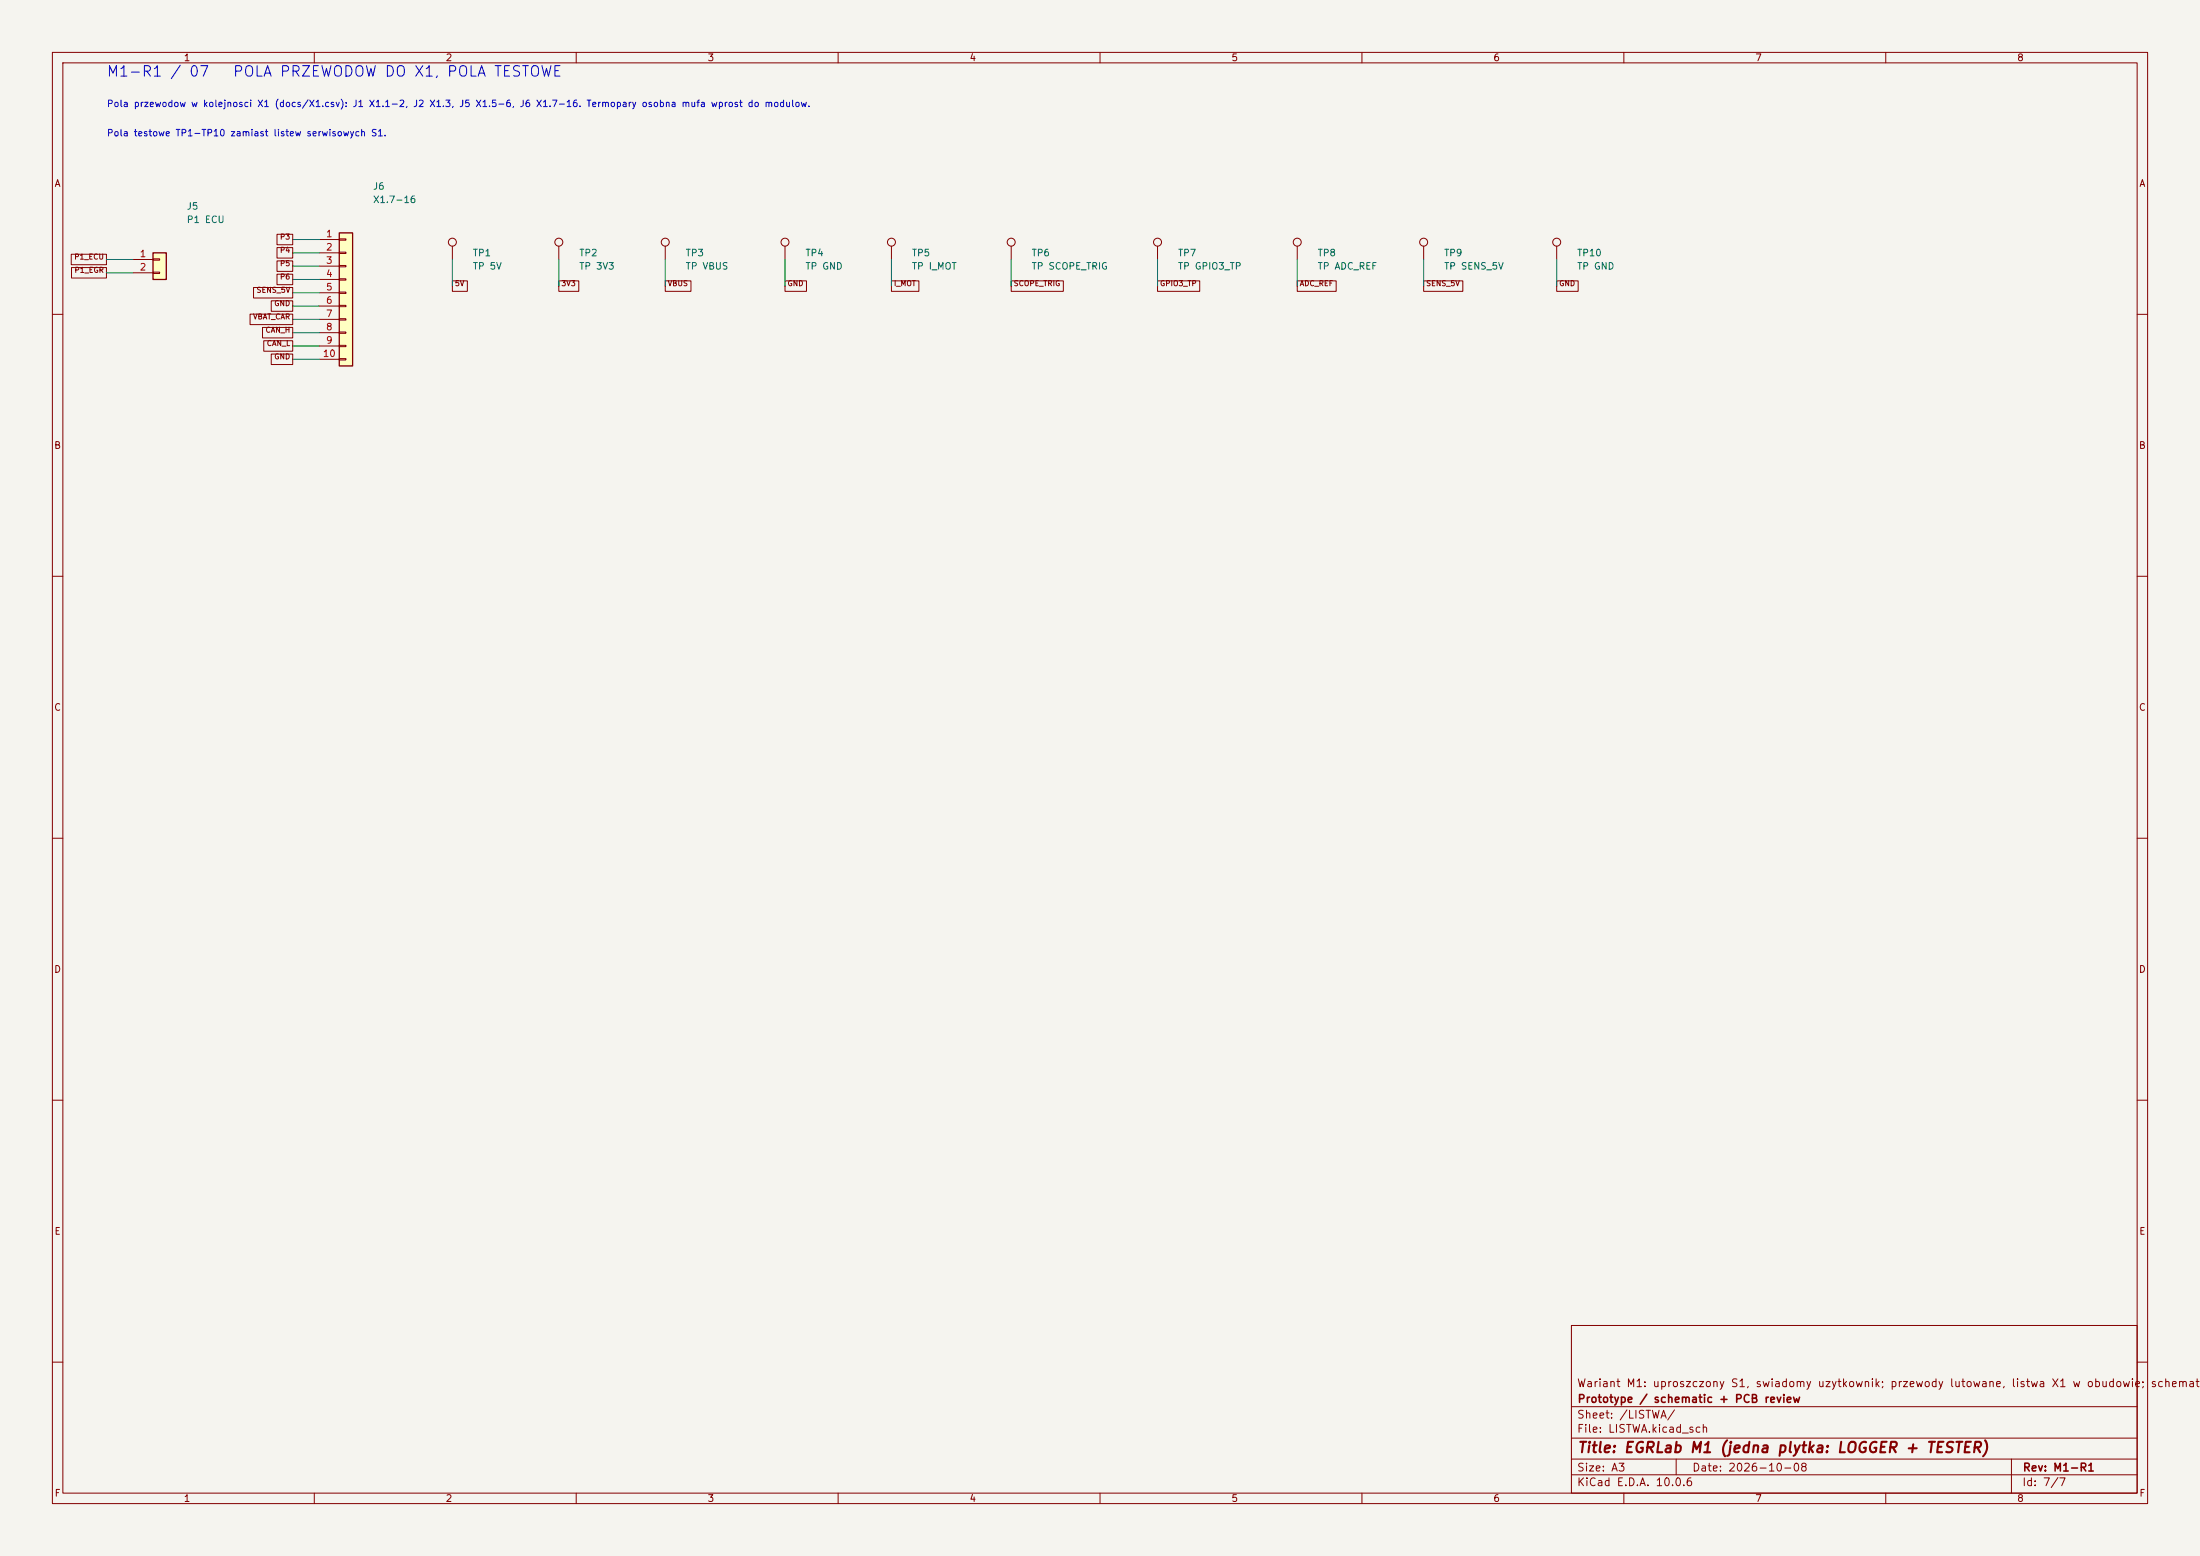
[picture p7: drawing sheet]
<svg xmlns="http://www.w3.org/2000/svg" width="420mm" height="297mm" viewBox="0 0 420 297" stroke-linecap="round" stroke-linejoin="round" font-family="sans-serif">
<path d="M0 0h420v297h-420z" fill="#f5f4ef" stroke="#f5f4ef" stroke-width=".19"/>
<g fill="none" stroke="#840000" stroke-width=".19">
<path d="M10 10h400v277h-400zM12 12h396v273h-396zM60 10v2M110 10v2M160 10v2M210 10v2M260 10v2M310 10v2M360 10v2M106.7 47v2.5M271.8 47v2.5M10 60h2"/>
<path d="M408 60h2M10 110h2M408 110h2M10 160h2M408 160h2M10 210h2M408 210h2M300 253h108v32h-108zM10 260h2M300 278.5h108M300 274.5h108M300 268.5h108"/>
<path d="M320 278.5v3M384 278.5v6.5M408 260h2M60 285v2M110 285v2M160 285v2M210 285v2M260 285v2M300 281.5h108M310 285v2M360 285v2"/>
<circle cx="106.7" cy="46.2" r=".76"/>
<circle cx="271.8" cy="46.2" r=".76"/>
</g>
<path d="M64.8 44.5h2.5v25.4h-2.5z" fill="#ffffc2"/>
<path d="M64.8 44.5h2.5v25.4h-2.5z" fill="none" stroke="#840000" stroke-width=".25"/>
<g fill="none" stroke="#840000" stroke-width=".19">
<path d="M61 45.7h3.8M61 48.3h3.8M61 50.8h3.8M61 53.3h3.8M61 55.9h3.8M61 58.4h3.8M64.8 45.6h1.2v.2h-1.2zM64.8 48.1h1.2v.3h-1.2zM64.8 50.7h1.2v.2h-1.2zM64.8 53.2h1.2v.3h-1.2zM64.8 55.8h1.2v.2h-1.2zM64.8 58.3h1.2v.2h-1.2z"/>
<path d="M86.4 47v2.5M127 47v2.5M149.9 47v2.5M170.2 47v2.5M221 47v2.5M247.6 47v2.5M61 61h3.8M61 63.5h3.8M61 66h3.8M61 68.6h3.8M64.8 60.8h1.2v.3h-1.2zM64.8 63.4h1.2v.2h-1.2z"/>
<path d="M64.8 65.9h1.2v.3h-1.2zM64.8 68.5h1.2v.2h-1.2z"/>
<circle cx="86.4" cy="46.2" r=".76"/>
<circle cx="127" cy="46.2" r=".76"/>
<circle cx="149.9" cy="46.2" r=".76"/>
<circle cx="170.2" cy="46.2" r=".76"/>
<circle cx="221" cy="46.2" r=".76"/>
<circle cx="247.6" cy="46.2" r=".76"/>
</g>
<path d="M29.2 48.3h2.5v5h-2.5z" fill="#ffffc2"/>
<path d="M29.2 48.3h2.5v5h-2.5z" fill="none" stroke="#840000" stroke-width=".25"/>
<g fill="none" stroke="#840000" stroke-width=".19">
<path d="M13.6 48.5h6.7v2h-6.7zM13.7 51.1h6.6v2h-6.6zM25.4 49.5h3.8M25.4 52.1h3.8M29.2 49.4h1.3v.3h-1.3zM29.2 51.9h1.3v.3h-1.3zM47.7 60h8.2v2h-8.2zM48.4 54.9h7.5v2h-7.5zM51.8 57.4h4.1v2h-4.1zM52.9 52.3h3v2h-3zM52.9 49.8h3v2h-3zM52.9 47.3h3v2h-3z"/>
<path d="M52.9 44.7h3v2h-3zM86.4 53.6h2.8v2h-2.8zM106.7 53.6h3.8v2h-3.8zM127 53.6h4.9v2h-4.9zM149.9 53.6h4.1v2h-4.1zM170.2 53.6h5.2v2h-5.2zM193 53.6h10v2h-10zM193 47v2.5M221 53.6h8v2h-8zM247.6 53.6h7.5v2h-7.5zM271.8 53.6h7.5v2h-7.5zM297.2 53.6h4.1v2h-4.1z"/>
<path d="M297.2 47v2.5M50.1 62.5h5.8v2h-5.8zM50.4 65h5.5v2h-5.5zM51.8 67.6h4.1v2h-4.1z"/>
<circle cx="193" cy="46.2" r=".76"/>
<circle cx="297.2" cy="46.2" r=".76"/>
</g>
<g fill="none" stroke="#009600" stroke-width=".19">
<path d="M20.3 52.1h5.1M20.3 49.5h5.1M55.9 58.4h5.1M55.9 50.8h5.1M55.9 53.3h5.1M55.9 55.9h5.1M55.9 48.3h5.1M55.9 45.7h5.1M86.4 49.5v5.1M106.7 49.5v5.1M127 49.5v5.1M149.9 49.5v5.1"/>
<path d="M170.2 49.5v5.1M193 49.5v5.1M221 49.5v5.1M247.6 49.5v5.1M271.8 49.5v5.1M297.2 49.5v5.1M55.9 61h5.1M55.9 68.6h5.1M55.9 66h5.1M55.9 63.5h5.1"/>
</g>
<g font-size="2" fill="#0000c2">
<text x="20.2" y="15.1">M1-R1 / 07</text>
<text x="44.3" y="15.1">POLA PRZEWODOW DO X1, POLA TESTOWE</text>
</g>
<text font-size="2" fill="#840000" x="301" y="277.8">Title: EGRLab M1 (jedna plytka: LOGGER + TESTER)</text>
<g font-size="1.5" fill="#840000">
<text x="300.9" y="265.1">Wariant M1: uproszczony S1, swiadomy uzytkownik; przewody lutowane, listwa X1 w obudowie;</text>
<text x="301" y="268.1">Prototype / schematic + PCB review</text>
<text x="410.4" y="265.1">schemat</text>
<text x="300.9" y="273.8">File: LISTWA.kicad_sch</text>
<text x="300.9" y="271.1">Sheet: /LISTWA/</text>
<text x="300.9" y="281.2">Size: A3</text>
<text x="322.9" y="281.2">Date: 2026-10-08</text>
<text x="386" y="281.2">Rev: M1-R1</text>
<text x="300.9" y="284">KiCad E.D.A. 10.0.6</text>
<text x="385.9" y="284">Id: 7/7</text>
</g>
<g font-size="1.3" fill="#840000">
<text x="35" y="12">1</text>
<text x="85" y="12">2</text>
<text x="135" y="12">3</text>
<text x="185" y="12">4</text>
<text x="235" y="12">5</text>
<text x="285" y="12">6</text>
<text x="335" y="12">7</text>
<text x="385" y="12">8</text>
<text x="10.3" y="36">A</text>
<text x="408.3" y="36">A</text>
<text x="10.2" y="86">B</text>
<text x="408.2" y="86">B</text>
<text x="10.2" y="136">C</text>
<text x="408.2" y="136">C</text>
<text x="10.2" y="186">D</text>
<text x="408.2" y="186">D</text>
<text x="10.3" y="236">E</text>
<text x="408.3" y="236">E</text>
<text x="10.3" y="286">F</text>
<text x="35" y="287">1</text>
<text x="85" y="287">2</text>
<text x="135" y="287">3</text>
<text x="185" y="287">4</text>
<text x="235" y="287">5</text>
<text x="285" y="287">6</text>
<text x="335" y="287">7</text>
<text x="385" y="287">8</text>
<text x="408.3" y="286">F</text>
</g>
<g font-size="1.3" fill="#0000c2">
<text x="20.3" y="20.7">Pola przewodow w kolejnosci X1 (docs/X1.csv): J1 X1.1-2, J2 X1.3, J5 X1.5-6, J6 X1.7-16. Termopary osobna mufa wprost do modulow.</text>
<text x="20.3" y="26.3">Pola testowe TP1-TP10 zamiast listew serwisowych S1.</text>
</g>
<g font-size="1.3" fill="#006464">
<text x="35.5" y="40.3">J5</text>
<text x="71.1" y="36.5">J6</text>
<text x="71.1" y="39.1">X1.7-16</text>
<text x="35.5" y="42.9">P1 ECU</text>
<text x="90.2" y="49.2">TP1</text>
<text x="90.2" y="51.8">TP 5V</text>
<text x="110.5" y="49.2">TP2</text>
<text x="110.5" y="51.8">TP 3V3</text>
<text x="130.8" y="49.2">TP3</text>
<text x="130.8" y="51.8">TP VBUS</text>
<text x="153.7" y="49.2">TP4</text>
<text x="153.7" y="51.8">TP GND</text>
<text x="174" y="49.2">TP5</text>
<text x="174" y="51.8">TP I_MOT</text>
<text x="196.8" y="49.2">TP6</text>
<text x="196.8" y="51.8">TP SCOPE_TRIG</text>
<text x="224.8" y="49.2">TP7</text>
<text x="224.8" y="51.8">TP GPIO3_TP</text>
<text x="251.4" y="49.2">TP8</text>
<text x="251.4" y="51.8">TP ADC_REF</text>
<text x="275.6" y="49.2">TP9</text>
<text x="275.6" y="51.8">TP SENS_5V</text>
<text x="301" y="49.2">TP10</text>
<text x="301" y="51.8">TP GND</text>
</g>
<g font-size="1.3" fill="#a90000">
<text x="62.1" y="45.6">1</text>
<text x="26.6" y="49.4">1</text>
<text x="26.6" y="51.9">2</text>
<text x="62.1" y="48.1">2</text>
<text x="62.1" y="50.7">3</text>
<text x="62.1" y="53.2">4</text>
<text x="62.1" y="55.7">5</text>
<text x="62.1" y="58.3">6</text>
<text x="62.1" y="60.8">7</text>
<text x="62.1" y="63.4">8</text>
<text x="62.1" y="65.9">9</text>
<text x="61.5" y="68.4">10</text>
</g>
<g font-size="1" fill="#840000">
<text x="53.4" y="46">P3</text>
<text x="14.1" y="49.8">P1_ECU</text>
<text x="14.1" y="52.3">P1_EGR</text>
<text x="53.4" y="53.6">P6</text>
<text x="53.4" y="51">P5</text>
<text x="53.4" y="48.5">P4</text>
<text x="48.9" y="56.1">SENS_5V</text>
<text x="52.3" y="58.7">GND</text>
<text x="86.7" y="54.9">5V</text>
<text x="107.1" y="54.9">3V3</text>
<text x="127.4" y="54.9">VBUS</text>
<text x="150.2" y="54.9">GND</text>
<text x="170.6" y="54.9">I_MOT</text>
<text x="193.4" y="54.9">SCOPE_TRIG</text>
<text x="221.4" y="54.9">GPIO3_TP</text>
<text x="248" y="54.9">ADC_REF</text>
<text x="272.2" y="54.9">SENS_5V</text>
<text x="297.6" y="54.9">GND</text>
<text x="48.2" y="61.2">VBAT_CAR</text>
<text x="50.6" y="63.7">CAN_H</text>
<text x="50.8" y="66.3">CAN_L</text>
<text x="52.3" y="68.8">GND</text>
</g>
</svg>
